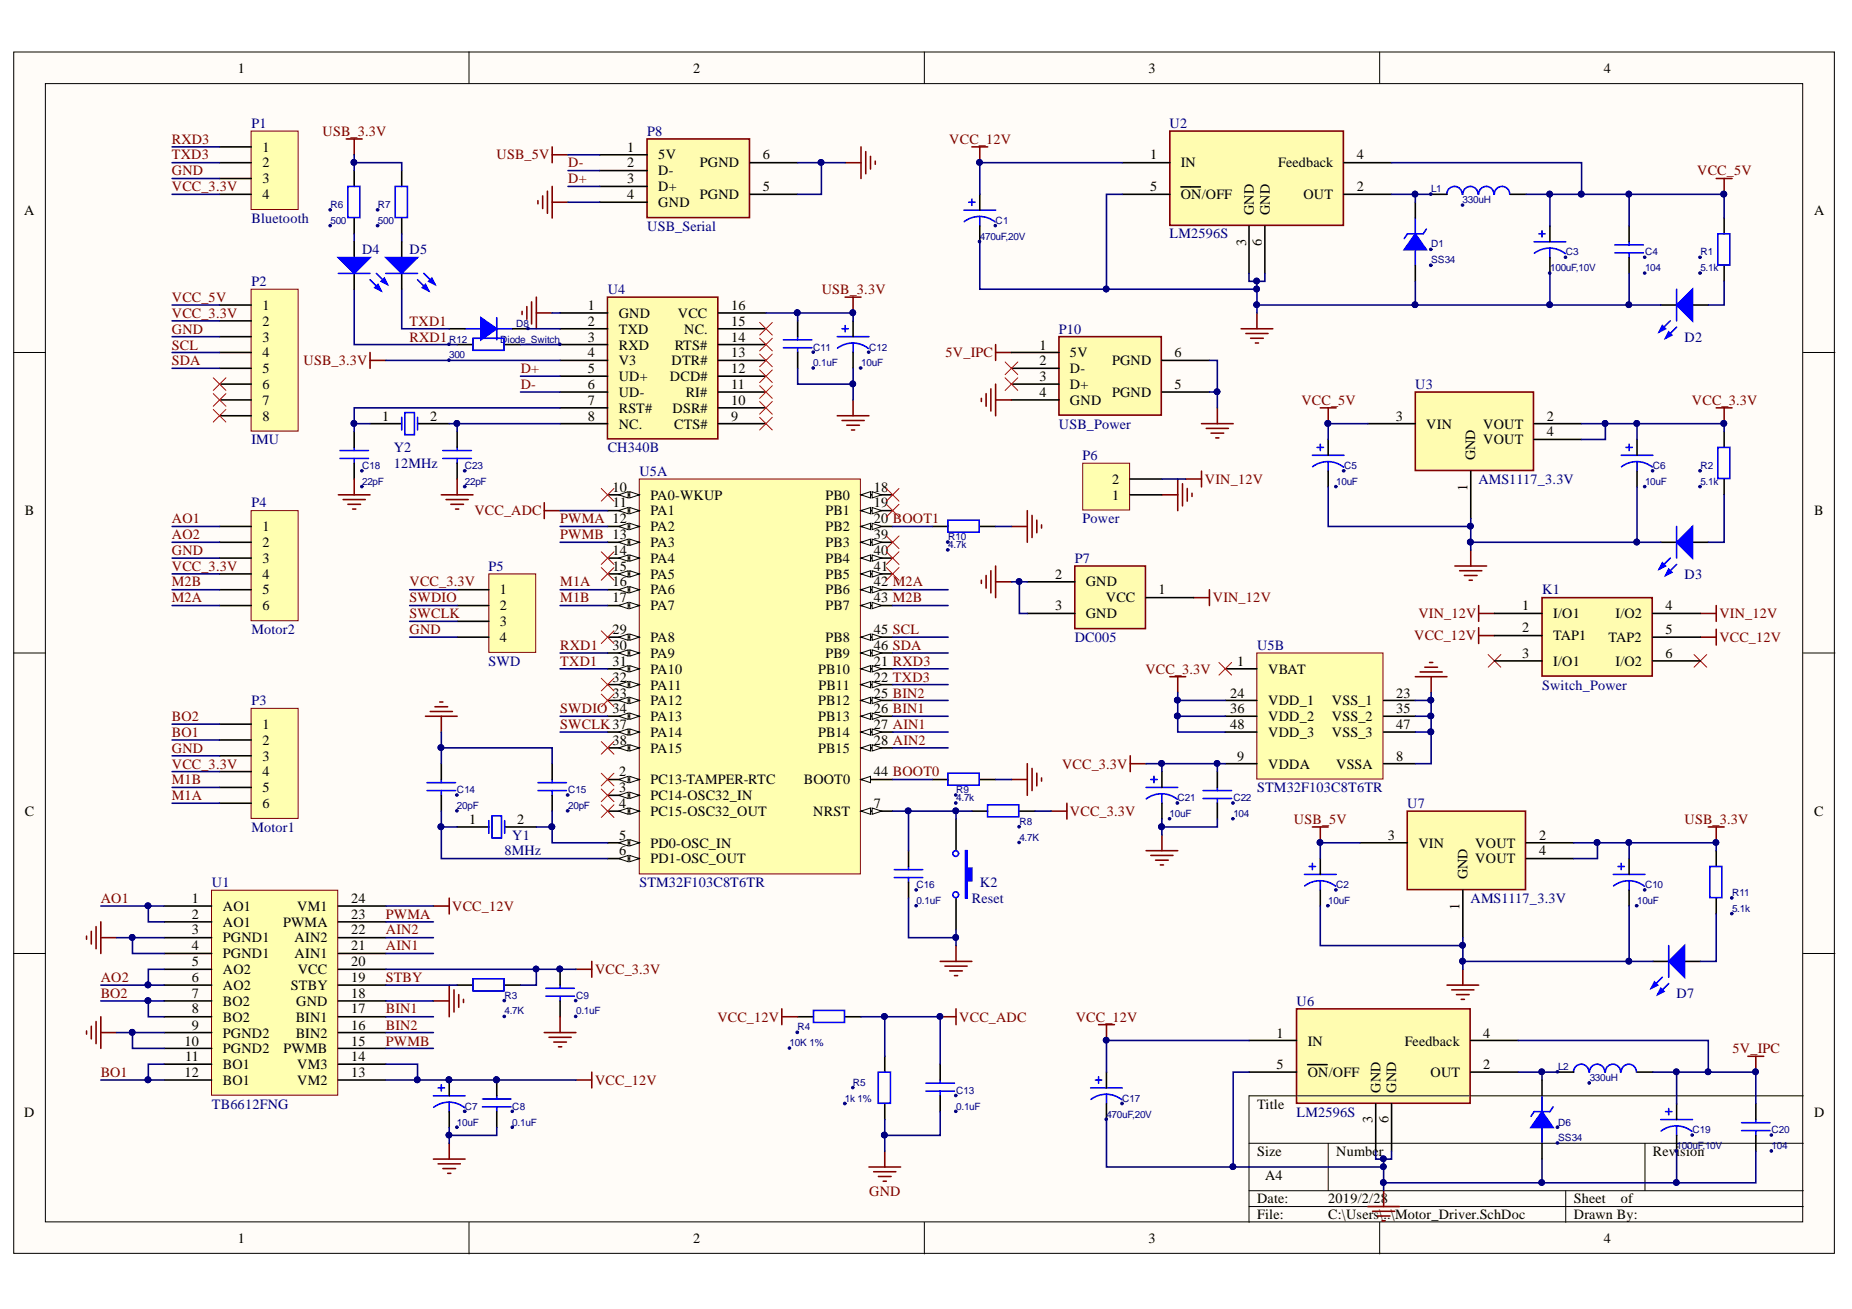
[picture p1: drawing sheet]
# Altium project Motor_Driver.PrjPcb
1 sheet, 65 parts. Net scope: global (net labels, ports and power ports of the same name join across sheets).
Board file: Motor_Driver.PcbDoc

## Sheet Motor_Driver.SchDoc
size A4

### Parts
C1  470uF,20V  [SMD8102_C]
C2  10uF  [CAP_CASE_A_3216]
C3  100uF,10V  [CAP_CASE_C_6032]
C4  104  [0805_C]
C5  10uF  [CAP_CASE_A_3216]
C6  10uF  [CAP_CASE_A_3216]
C7  10uF  [CAP_1.8R2]
C8  0.1uF  [1210_C]
C9  0.1uF  [0805_C]
C10  10uF  [CAP_CASE_A_3216]
C11  0.1uF  [0805_C]
C12  10uF  [CAP_CASE_A_3216]
C13  0.1uF  [0805_C]
C14  20pF  [0805_C]
C15  20pF  [0805_C]
C16  0.1uF  [0805_C]
C17  470uF,20V  [SMD8102_C]
C18  22pF  [0805_C]
C19  100uF,10V  [CAP_CASE_C_6032]
C20  104  [0805_C]
C21  10uF  [CAP_CASE_A_3216]
C22  104  [0805_C]
C23  22pF  [0805_C]
D1  SS34  [SMA]
D2  LED_0603  [LED_0805]  (value not drawn)
D3  LED_0603  [LED_0805]  (value not drawn)
D4  LED_0603  [LED_0805]  (value not drawn)
D5  LED_0603  [LED_0805]  (value not drawn)
D6  SS34  [SMA]
D7  LED_0603  [LED_0805]  (value not drawn)
D8  Diode_Switch  [1206_L]
K1  Switch_Power  [Switch_Key6]
K2  Reset  [SWITCH_KEY2]
L1  330uH  [SMD0707_L]
L2  330uH  [SMD0707_L]
P1  Bluetooth  [Connect_4]
P2  IMU  [HDR1X8]
P3  Motor1  [PH2.0_P6]
P4  Motor2  [PH2.0_P6]
P5  SWD  [Connect_4]
P6  Power  [HT3.96_Power]
P7  DC005  [DC005]
P8  USB_Serial  [USB_Pin6]
P10  USB_Power  [USB_Pin6]
R1  5.1k  [0805_R]
R2  5.1k  [0805_R]
R3  4.7K  [0805_R]
R4  10K 1%  [0805_R]
R5  1k 1%  [0805_R]
R6  500  [0805_R]
R7  500  [0805_R]
R8  4.7K  [0805_R]
R9  4.7k  [0805_R]
R10  4.7k  [0805_R]
R11  5.1k  [0805_R]
R12  300  [0805_R]
U1  TB6612FNG  [TB6612FNG]
U2  LM2596S  [LM2596S]
U3  AMS1117_3.3V  [LM1117]
U4  CH340B  [CH340B]
U5  STM32F103C8T6TR  [STM-LQFP48_N]  (parts A,B of 2)
U6  LM2596S  [LM2596S]
U7  AMS1117_3.3V  [LM1117]
Y1  8MHz  [Xtal_Pin2]
Y2  12MHz  [Xtal_Pin2]

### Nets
5V_IPC: C19.1 C20.1 L2.2 P10.1(5V) U6.4(Feedback)
GND: C1.2 C2.2 C3.2 C4.2 C5.2 C6.2 C7.2 C8.2 C9.2 C10.2 C11.2 C12.2 C13.2 C14.1 C15.1 C16.2 C17.2 C18.2 C19.2 C20.2 C21.2 C22.2 C23.2 D1.2(ANODE) D2.2 D3.2 D6.2(ANODE) D7.2 K2.2 P1.3 P2.3 P3.3 P4.3 P5.4 P6.1 P7.2(GND) P7.3(GND) P8.4(GND) P8.5(PGND) P8.6(PGND) P10.4(GND) P10.5(PGND) P10.6(PGND) R5.1 R9.1 R10.1 U1.3(PGND1) U1.4(PGND1) U1.9(PGND2) U1.10(PGND2) U1.18(GND) U2.3(GND) U2.5(~{ON}/OFF) U2.6(GND) U3.1(GND) U4.1(GND) U5.8(VSSA) U5.23(VSS_1) U5.35(VSS_2) U5.47(VSS_3) U6.3(GND) U6.5(~{ON}/OFF) U6.6(GND) U7.1(GND)
USB_3.3V: C10.1 C11.1 C12.1 R6.2 R7.2 R11.2 U4.4(V3) U4.16(VCC) U7.2(VOUT) U7.4(VOUT)
USB_5V: C2.1 P8.1(5V) U7.3(VIN)
VCC_3.3V: C6.1 C9.1 C21.1 C22.1 P1.4 P2.2 P3.4 P4.4 P5.1 R2.2 R3.1 R8.1 U1.20(VCC) U3.2(VOUT) U3.4(VOUT) U5.9(VDDA) U5.24(VDD_1) U5.36(VDD_2) U5.48(VDD_3)
VCC_5V: C3.1 C4.1 C5.1 L1.2 P2.1 R1.2 U2.4(Feedback) U3.3(VIN)
VCC_12V: C1.1 C7.1 C8.1 C17.1 K1.2(TAP1) K1.5(TAP2) R4.1 U1.13(VM2) U1.14(VM3) U1.24(VM1) U2.1(IN) U6.1(IN)
VCC_ADC: C13.1 R4.2 R5.2 U5.11(PA1)
VIN_12V: K1.1(I/O1) K1.4(I/O2) P6.2 P7.1(VCC)
AIN1: U1.21(AIN1) U5.27(PB14)
AIN2: U1.22(AIN2) U5.28(PB15)
AO1: P4.1 U1.1(AO1) U1.2(AO1)
AO2: P4.2 U1.5(AO2) U1.6(AO2)
BIN1: U1.17(BIN1) U5.26(PB13)
BIN2: U1.16(BIN2) U5.25(PB12)
BO1: P3.2 U1.11(BO1) U1.12(BO1)
BO2: P3.1 U1.7(BO2) U1.8(BO2)
BOOT0: R9.2 U5.44(BOOT0)
BOOT1: R10.2 U5.20(PB2)
D+: P8.3(D+) U4.5(UD+)
D-: P8.2(D-) U4.6(UD-)
M1A: P3.6 U5.16(PA6)
M1B: P3.5 U5.17(PA7)
M2A: P4.6 U5.42(PB6)
M2B: P4.5 U5.43(PB7)
PWMA: U1.23(PWMA) U5.12(PA2)
PWMB: U1.15(PWMB) U5.13(PA3)
RXD1: D4.2 R12.2 U5.30(PA9)
RXD3: P1.1 U5.21(PB10)
SCL: P2.4 U5.45(PB8)
SDA: P2.5 U5.46(PB9)
STBY: R3.2 U1.19(STBY)
SWCLK: P5.3 U5.37(PA14)
SWDIO: P5.2 U5.34(PA13)
TXD1: D5.2 D8.2(A) U5.31(PA10)
TXD3: P1.2 U5.22(PB11)
NetC14_2: C14.2 U5.6(PD1-OSC_OUT) Y1.1(OSC1)
NetC15_2: C15.2 U5.5(PD0-OSC_IN) Y1.2(OSC2)
NetC16_1: C16.1 K2.1 R8.2 U5.7(NRST)
NetC18_1: C18.1 U4.7(RST#) Y2.1(OSC1)
NetC23_1: C23.1 U4.8(NC.) Y2.2(OSC2)
NetD1_1: D1.1(CATHODE) L1.1 U2.2(OUT)
NetD2_1: D2.1 R1.1
NetD3_1: D3.1 R2.1
NetD4_1: D4.1 R6.1
NetD5_1: D5.1 R7.1
NetD6_1: D6.1(CATHODE) L2.1 U6.2(OUT)
NetD7_1: D7.1 R11.1
NetD8_1: D8.1(K) U4.2(TXD)
NetR12_1: R12.1 U4.3(RXD)

Not connected (* = marked no-connect by the designer): K1 3(I/O1)* 6(I/O2)*; P2 6* 7* 8*; P10 2(D-)* 3(D+)*; U4 9(CTS#)* 10(DSR#)* 11(RI#)* 12(DCD#)* 13(DTR#)* 14(RTS#)* 15(NC.)*; U5 1(VBAT)* 2(PC13-TAMPER-RTC)* 3(PC14-OSC32_IN)* 4(PC15-OSC32_OUT)* 10(PA0-WKUP)* 14(PA4)* 15(PA5)* 18(PB0)* 19(PB1)* 29(PA8)* 32(PA11)* 33(PA12)* 38(PA15)* 39(PB3)* 40(PB4)* 41(PB5)*
